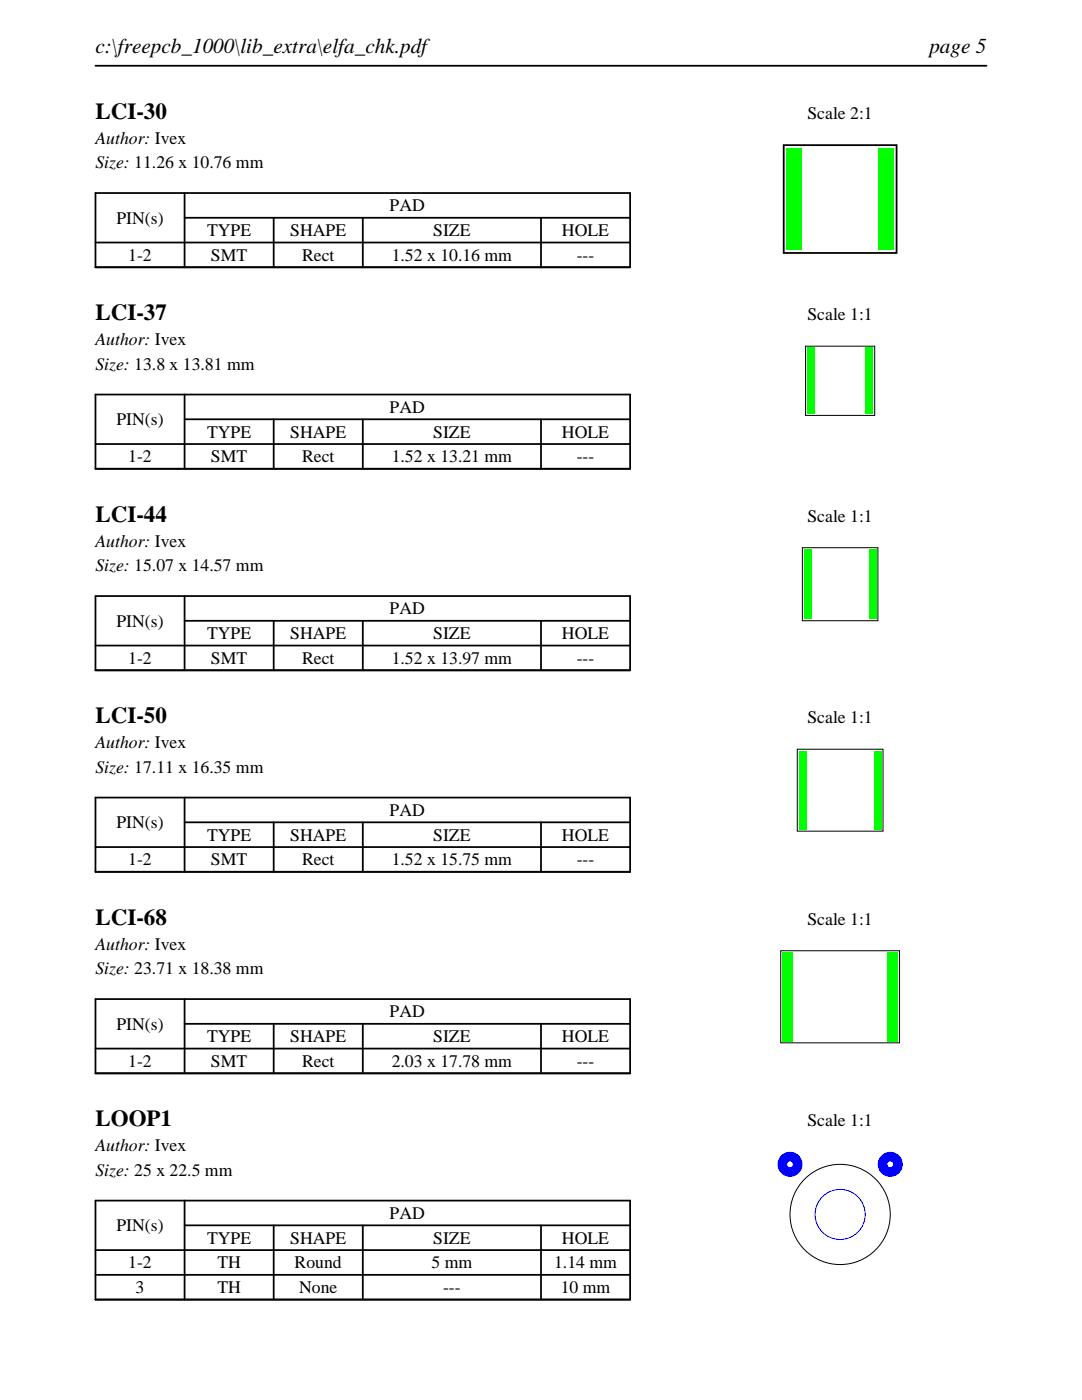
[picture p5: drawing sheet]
<svg xmlns="http://www.w3.org/2000/svg" width="216mm" height="279mm" viewBox="0 0 216 279" stroke-linecap="round" stroke-linejoin="round" font-family="sans-serif">
<path d="M19 13.1h177.8M19 38.5h106.7v14.8h-106.7zM36.8 38.5v14.8M19 48.4h106.7M36.8 43.5h88.9M54.6 43.5v9.8M72.4 43.5v9.8M107.9 43.5v9.8" fill="none" stroke="#000" stroke-width=".35"/>
<path d="M156.4 29h22.5v21.5h-22.5z" fill="none" stroke="#000" stroke-width=".36"/>
<g fill="#0f0">
<path d="M157 29.6h3v20.3h-3z"/>
<path d="M175.3 29.6h3v20.3h-3z"/>
</g>
<path d="M19 78.7h106.7v14.9h-106.7zM36.8 78.7v14.9M19 88.6h106.7M36.8 83.7h88.9M54.6 83.7v9.9M72.4 83.7v9.9M107.9 83.7v9.9" fill="none" stroke="#000" stroke-width=".35"/>
<path d="M160.7 69.1h13.8v13.8h-13.8z" fill="none" stroke="#000" stroke-width=".2"/>
<g fill="#0f0">
<path d="M161 69.4h1.6v13.2h-1.6z"/>
<path d="M172.7 69.4h1.5v13.2h-1.5z"/>
</g>
<path d="M19 119h106.7v14.8h-106.7zM36.8 119v14.8M19 128.8h106.7M36.8 123.9h88.9M54.6 123.9v9.9M72.4 123.9v9.9M107.9 123.9v9.9" fill="none" stroke="#000" stroke-width=".35"/>
<path d="M160.1 109.3h15.1v14.6h-15.1z" fill="none" stroke="#000" stroke-width=".2"/>
<g fill="#0f0">
<path d="M160.4 109.6h1.5v14h-1.5z"/>
<path d="M173.4 109.6h1.5v14h-1.5z"/>
</g>
<path d="M19 159.2h106.7v14.8h-106.7zM36.8 159.2v14.8M19 169.1h106.7M36.8 164.1h88.9M54.6 164.1v9.9M72.4 164.1v9.9M107.9 164.1v9.9" fill="none" stroke="#000" stroke-width=".35"/>
<path d="M159.1 149.5h17.1v16.4h-17.1z" fill="none" stroke="#000" stroke-width=".2"/>
<g fill="#0f0">
<path d="M159.4 149.8h1.5v15.8h-1.5z"/>
<path d="M174.4 149.8h1.5v15.8h-1.5z"/>
</g>
<path d="M19 199.4h106.7v14.8h-106.7zM36.8 199.4v14.8M19 209.3h106.7M36.8 204.3h88.9M54.6 204.3v9.9M72.4 204.3v9.9M107.9 204.3v9.9" fill="none" stroke="#000" stroke-width=".35"/>
<path d="M155.8 189.7h23.7v18.4h-23.7z" fill="none" stroke="#000" stroke-width=".2"/>
<g fill="#0f0">
<path d="M156.1 190h2v17.8h-2z"/>
<path d="M177.2 190h2v17.8h-2z"/>
</g>
<path d="M19 239.6h106.7v19.8h-106.7zM36.8 239.6v19.8M19 249.5h106.7M19 254.4h106.7M36.8 244.5h88.9M54.6 244.5v14.9M72.4 244.5v14.9M107.9 244.5v14.9" fill="none" stroke="#000" stroke-width=".35"/>
<circle cx="167.6" cy="242.4" r="10" fill="none" stroke="#000" stroke-width=".2"/>
<g fill="#00f">
<path d="M155.1 232.4a2.5 2.5 0 0 0 5 0 2.5 2.5 0 0 0-5 0zM157.1 232.4a.57 .57 0 0 1 1.1 0 .57 .57 0 0 1-1.1 0z"/>
<path d="M175.1 232.4a2.5 2.5 0 0 0 5 0 2.5 2.5 0 0 0-5 0zM177.1 232.4a.57 .57 0 0 1 1.1 0 .57 .57 0 0 1-1.1 0z"/>
</g>
<circle cx="167.6" cy="242.4" r="5" fill="none" stroke="#00f" stroke-width=".2"/>
<g font-size="4.6">
<text x="19" y="23.7">LCI-30</text>
<text x="19" y="63.9">LCI-37</text>
<text x="19" y="104.1">LCI-44</text>
<text x="19" y="144.4">LCI-50</text>
<text x="19" y="184.6">LCI-68</text>
<text x="19" y="224.8">LOOP1</text>
</g>
<g font-size="4.2">
<text x="19" y="10.6">c:\freepcb_1000\lib_extra\elfa_chk.pdf</text>
<text x="185.4" y="10.6">page 5</text>
</g>
<g font-size="3.5">
<text x="161.1" y="23.7">Scale 2:1</text>
<text x="19" y="28.6">Author: Ivex</text>
<text x="19" y="33.6">Size: 11.26 x 10.76 mm</text>
<text x="23.2" y="44.6">PIN(s)</text>
<text x="41.3" y="47.1">TYPE</text>
<text x="57.9" y="47.1">SHAPE</text>
<text x="77.8" y="42.2">PAD</text>
<text x="86.4" y="47.1">SIZE</text>
<text x="112.1" y="47.1">HOLE</text>
<text x="25.6" y="52.1">1-2</text>
<text x="42.1" y="52.1">SMT</text>
<text x="60.3" y="52.1">Rect</text>
<text x="78.2" y="52.1">1.52 x 10.16 mm</text>
<text x="115.1" y="52.1">---</text>
<text x="161.1" y="63.9">Scale 1:1</text>
<text x="19" y="68.9">Author: Ivex</text>
<text x="19" y="73.8">Size: 13.8 x 13.81 mm</text>
<text x="77.8" y="82.4">PAD</text>
<text x="23.2" y="84.8">PIN(s)</text>
<text x="41.3" y="87.3">TYPE</text>
<text x="57.9" y="87.3">SHAPE</text>
<text x="86.4" y="87.3">SIZE</text>
<text x="112.1" y="87.3">HOLE</text>
<text x="25.6" y="92.3">1-2</text>
<text x="42.1" y="92.3">SMT</text>
<text x="60.3" y="92.3">Rect</text>
<text x="78.2" y="92.3">1.52 x 13.21 mm</text>
<text x="115.1" y="92.3">---</text>
<text x="161.1" y="104.1">Scale 1:1</text>
<text x="19" y="109.1">Author: Ivex</text>
<text x="19" y="114">Size: 15.07 x 14.57 mm</text>
<text x="23.2" y="125.1">PIN(s)</text>
<text x="77.8" y="122.6">PAD</text>
<text x="41.3" y="127.6">TYPE</text>
<text x="57.9" y="127.6">SHAPE</text>
<text x="86.4" y="127.6">SIZE</text>
<text x="112.1" y="127.6">HOLE</text>
<text x="25.6" y="132.5">1-2</text>
<text x="42.1" y="132.5">SMT</text>
<text x="60.3" y="132.5">Rect</text>
<text x="78.2" y="132.5">1.52 x 13.97 mm</text>
<text x="115.1" y="132.5">---</text>
<text x="19" y="149.3">Author: Ivex</text>
<text x="161.1" y="144.4">Scale 1:1</text>
<text x="19" y="154.2">Size: 17.11 x 16.35 mm</text>
<text x="23.2" y="165.3">PIN(s)</text>
<text x="41.3" y="167.8">TYPE</text>
<text x="57.9" y="167.8">SHAPE</text>
<text x="77.8" y="162.8">PAD</text>
<text x="86.4" y="167.8">SIZE</text>
<text x="112.1" y="167.8">HOLE</text>
<text x="25.6" y="172.7">1-2</text>
<text x="42.1" y="172.7">SMT</text>
<text x="60.3" y="172.7">Rect</text>
<text x="78.2" y="172.7">1.52 x 15.75 mm</text>
<text x="115.1" y="172.7">---</text>
<text x="161.1" y="184.6">Scale 1:1</text>
<text x="19" y="189.5">Author: Ivex</text>
<text x="19" y="194.5">Size: 23.71 x 18.38 mm</text>
<text x="77.8" y="203.1">PAD</text>
<text x="23.2" y="205.5">PIN(s)</text>
<text x="41.3" y="208">TYPE</text>
<text x="57.9" y="208">SHAPE</text>
<text x="86.4" y="208">SIZE</text>
<text x="112.1" y="208">HOLE</text>
<text x="25.6" y="212.9">1-2</text>
<text x="42.1" y="212.9">SMT</text>
<text x="60.3" y="212.9">Rect</text>
<text x="78.2" y="212.9">2.03 x 17.78 mm</text>
<text x="115.1" y="212.9">---</text>
<text x="161.1" y="224.8">Scale 1:1</text>
<text x="19" y="229.7">Author: Ivex</text>
<text x="19" y="234.7">Size: 25 x 22.5 mm</text>
<text x="23.2" y="245.7">PIN(s)</text>
<text x="77.8" y="243.3">PAD</text>
<text x="41.3" y="248.2">TYPE</text>
<text x="57.9" y="248.2">SHAPE</text>
<text x="86.4" y="248.2">SIZE</text>
<text x="112.1" y="248.2">HOLE</text>
<text x="25.6" y="253.2">1-2</text>
<text x="43.4" y="253.2">TH</text>
<text x="58.8" y="253.2">Round</text>
<text x="86.1" y="253.2">5 mm</text>
<text x="110.6" y="253.2">1.14 mm</text>
<text x="27.1" y="258.1">3</text>
<text x="43.4" y="258.1">TH</text>
<text x="59.7" y="258.1">None</text>
<text x="88.4" y="258.1">---</text>
<text x="111.9" y="258.1">10 mm</text>
</g>
</svg>
